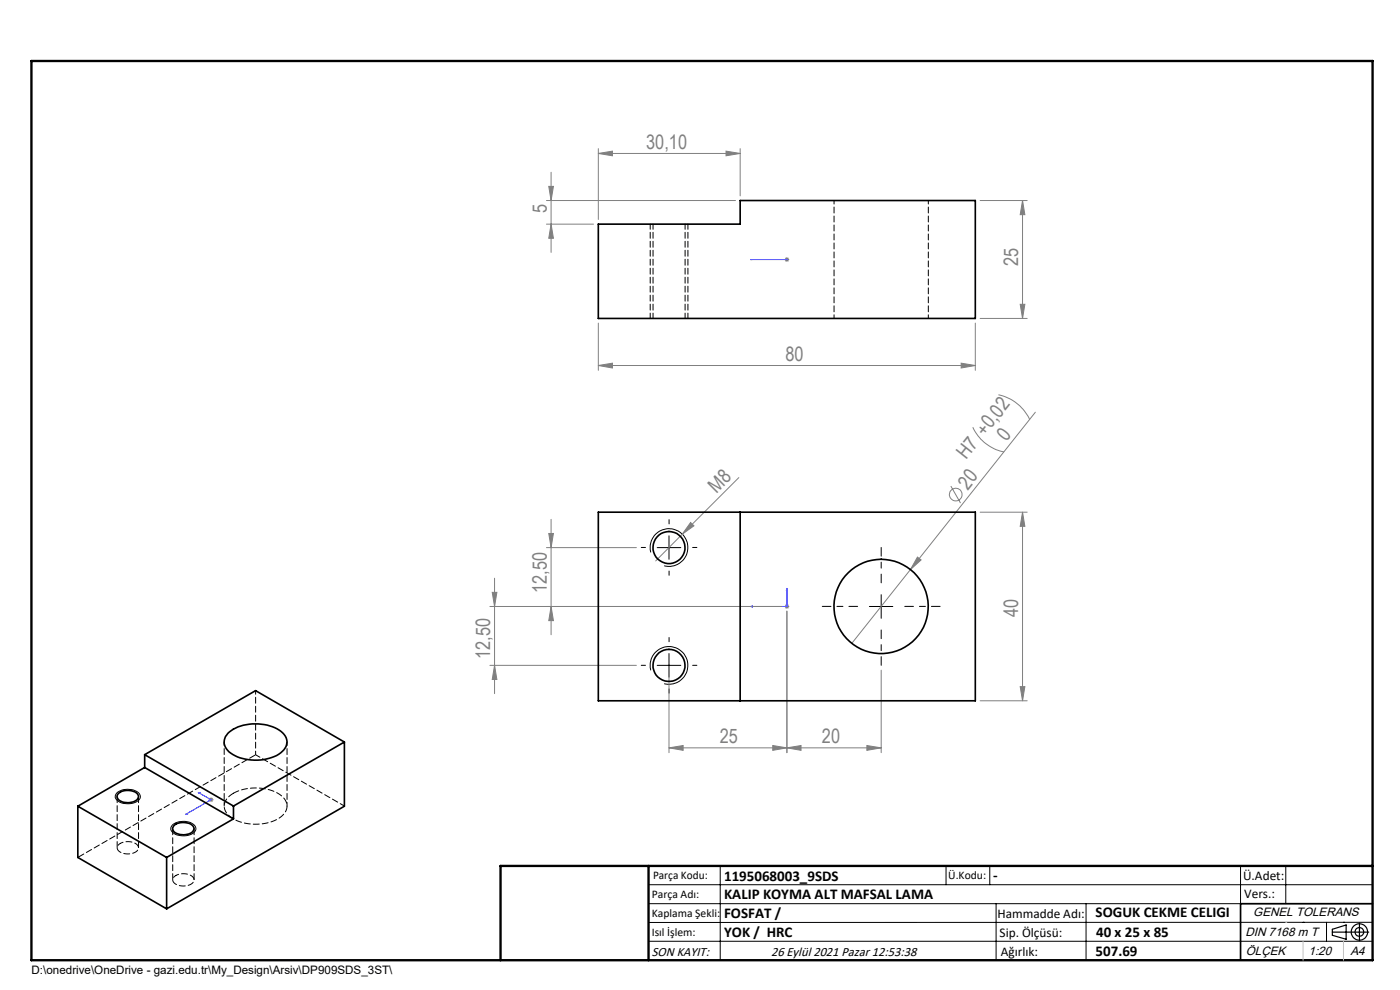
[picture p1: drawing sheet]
<svg xmlns="http://www.w3.org/2000/svg" width="297mm" height="210mm" viewBox="0 0 297 210" stroke-linecap="round" stroke-linejoin="round" font-family="sans-serif">
<g fill="none" stroke="#808080" stroke-width=".21">
<path d="M116.4 39.5h1l-.5 3zM116.9 36.5v17M126.9 32.6l3-.5v.9zM126.9 31.5v15.1M126.9 32.6h30.1M154 32.1l3 .5-3 .4zM157 31.5v10M115.9 47.5h10M115.9 42.5h40.1M116.9 47.5l.5 3h-1zM166.4 55.1h1M166.6 54.7l.7 .7"/>
<path d="M166.9 54.5v1.1M167.3 54.7l-.7 .7M207.9 42.5h10M216.9 42.5l.5 3h-1zM216.9 42.5v25M126.9 77.5l3-.5v1.1zM126.9 68.5v10.1M126.9 77.5h80M203.9 77l3 .5-3 .6zM206.9 68.5v10.1M207.9 67.5h10M216.4 64.5h1l-.5 3z"/>
<path d="M206.4 90.6a9.3 9.3 0 0 0 6.6 5.3M211.8 83.7a9.5 9.5 0 0 1 6.6 5.3M219.6 87.4l-26.5 33.4M115.9 116.2h19.1M116.4 113.2h1l-.5 3zM116.9 110.2v24.4M144.7 113.3l-5.6 5.7M146.5 110.8l.7 .7-2.5 1.8zM156.7 101.3l-12 12M194.6 118.2l.8 .6-2.3 2zM201.7 103.1l2.1 3.6M207.9 108.6h10"/>
<path d="M216.9 108.6l.5 3h-1zM216.9 108.6v40.1M103.9 128.6h62M104.4 125.7h1l-.5 2.9zM104.9 122.7v24.4M116.9 128.6l.5 3h-1zM166.4 128.6h1M166.6 128.3l.7 .7M166.9 128.2v.9M166.9 129.6v30.1M167.3 128.3l-.7 .7M193.1 120.8l-12.4 15.7"/>
<path d="M103.9 141.1h31.1M104.9 141.1l.5 3h-1zM141.9 158.6l3-.5v1.1zM141.9 142.2v17.5M141.9 158.6h45M163.9 158.1l3 .5-3 .6zM166.9 158.6l3-.5v1.1zM183.9 158.1l3 .5-3 .6zM186.9 142.2v17.5M207.9 148.7h10M216.4 145.7h1l-.5 3zM44.3 169.6h1"/>
<path d="M44.4 169.3l.7 .7M44.8 169.1v1M45.1 169.3l-.7 .7"/>
<circle cx="202.8" cy="104.9" r="1.35"/>
</g>
<g fill="none" stroke="#000" stroke-width=".21">
<path d="M138 117.2a4 4 0 0 1 3.5-5.1 4 4 0 0 1 4.4 4.4 4 4 0 0 1-5 3.5M139.4 116.2h5M141.9 113.7v4.9M141.9 138.6v5M184.4 128.6h5M186.9 126.1v5.1M138 142.2a4 4 0 0 1 3.5-5 4 4 0 0 1 4.4 4.3 4 4 0 0 1-5 3.5M139.4 141.1h5M24.9 168.1a3.8 3.8 0 0 1 4.7 .3 1.16 1.16 0 0 1-.7 1.7 3.4 3.4 0 0 1-4.5-.9l.1-.5zM36.7 174.9a3.6 3.6 0 0 1 4.8 .5 1.5 1.5 0 0 1-1.6 1.8 3.1 3.1 0 0 1-3.7-1.2l.1-.5zM137.6 187.7h153.6M137.6 191.7h153.6"/>
<path d="M137.6 199.7h153.6M152.8 183.7v20M200.7 183.7v4M210 183.7v4M211.3 191.7v12M230.4 191.7v12M263.2 183.7v20M272.8 183.7v8M276.4 195.6h.1M281.4 195.6v4.1M285 195.6h.1M291.2 195.6l-153.6 .1"/>
</g>
<g fill="none" stroke="#000" stroke-width=".25">
<path d="M282.6 197.7h7.8M282.6 197.1l3-.9v3l-3-.8zM288.4 195.8v3.8M106.2 203.7h185"/>
<circle cx="288.4" cy="197.7" r="1.74"/>
<circle cx="288.4" cy="197.7" r=".93"/>
</g>
<path d="M159.2 55.1h.4h-.4M159.2 55.1h7.7M166.8 55.1h.2zM166.9 55.1h.1M159.2 128.6l.4-.1v.3zM166.9 124.8l.1 .4h-.2zM166.9 124.8v3.8h-7.7M39.3 172.8l.2-.2 .2 .1zM42.1 168.1l.3 .1-.1 .1zM42.1 168.1l2.7 1.5-5.5 3.2" fill="none" stroke="#00f" stroke-width=".21"/>
<path d="M136.9 116.1h-.9M141.9 111.1v-.9M146.9 116.1h.9M141.9 121.1v.9M141.9 136.1v-.9M136.9 141.1h-.9M141.9 146.1v.9M146.9 141.1h.9" fill="none" stroke="#000" stroke-width=".21" stroke-dasharray="15.2 1.3 1.3 1.3"/>
<path d="M181.9 128.6h-7.5M186.9 133.6v7.5M186.9 123.6v-7.5M191.9 128.6h7.5" fill="none" stroke="#000" stroke-width=".21" stroke-dasharray="15.2 1.3 1.3 1.3" stroke-dashoffset="13.4"/>
<path d="M137.9 47.5v20M145.9 67.5v-20" fill="none" stroke="#000" stroke-width=".21" stroke-dasharray="1.3 .6" stroke-dashoffset=".2"/>
<path d="M291.2 191.7h-28v12" fill="none" stroke="#000" stroke-width=".35"/>
<path d="M6.7 12.9h284.5v190.8h-284.5zM137.6 183.7v20M291.2 183.7h-185v20" fill="none" stroke="#000" stroke-width=".5"/>
<path d="M276.4 199.7v4M285 199.7v4" fill="none" stroke="#c0c0c0" stroke-width=".21"/>
<path d="M272.8 195.6h.1" fill="none" stroke="#c0c0c0" stroke-width=".25"/>
<g fill="#00f">
<path d="M166.9 124.8l.1 .4h-.2zM159.2 128.6l.4-.1v.3z"/>
<path d="M42.1 168.1l.3 .1-.1 .1zM39.3 172.8l.2-.2 .2 .1z"/>
<path d="M166.8 55.1h.2zM159.2 55.1h.4z"/>
</g>
<g fill="#808080">
<path d="M146.5 110.8l.7 .7-2.5 1.8z"/>
<path d="M194.6 118.2l.8 .6-2.3 2z"/>
<path d="M163.9 158.1l3 .5-3 .6zM141.9 158.6l3-.5v1.1z"/>
<path d="M126.9 77.5l3-.5v1.1zM203.9 77l3 .5-3 .6z"/>
<path d="M126.9 32.6l3-.5v.9zM154 32.1l3 .5-3 .4z"/>
<path d="M166.9 158.6l3-.5v1.1zM183.9 158.1l3 .5-3 .6z"/>
<path d="M116.9 47.5l.5 3h-1zM116.4 39.5h1l-.5 3z"/>
<path d="M116.9 128.6l.5 3h-1zM116.4 113.2h1l-.5 3zM216.4 145.7h1l-.5 3zM216.9 108.6l.5 3h-1z"/>
<path d="M216.9 42.5l.5 3h-1zM216.4 64.5h1l-.5 3z"/>
<path d="M104.4 125.7h1l-.5 2.9zM104.9 141.1l.5 3h-1z"/>
</g>
<g fill="none" stroke="#000" stroke-width=".35">
<path d="M126.9 47.5h30.1v-5h49.9v25h-80zM126.9 108.6h80v40.1h-80zM157 108.6v40.1M48.3 155.6a9.6 9.6 0 0 1 11.4-.4 2.62 2.62 0 0 1-.2 4.5 9.9 9.9 0 0 1-10.9-.2 2.56 2.56 0 0 1-.3-3.9zM73.1 157.4v13.6l-37.8 21.8M73.1 157.4l-23.6 13.6M73.1 157.4l-18.9-10.9-23.5 13.6M16.5 171v10.9l18.8 10.9M16.5 171l18.8 10.9M25 168.4a3.1 3.1 0 0 1 4.2 .1 1.24 1.24 0 0 1-1.3 1.7 2.48 2.48 0 0 1-3.1-1.2zM30.7 162.8l-14.2 8.2M30.7 162.8l18.8 10.9"/>
<path d="M30.7 160.1l18.8 10.9M30.7 160.1v2.7M36.8 175.2a3.1 3.1 0 0 1 4.2 .2 1.24 1.24 0 0 1-1.3 1.6 2.75 2.75 0 0 1-3-.9l-.1-.5zM49.5 173.7l-14.2 8.2M49.5 171v2.7M35.3 181.9v10.9"/>
<circle cx="141.9" cy="116.1" r="3.4"/>
<circle cx="186.9" cy="128.6" r="10"/>
<circle cx="141.9" cy="141.1" r="3.4"/>
</g>
<path d="M138.5 47.5v20M145.3 67.5v-20M73.1 171l-18.9-10.9" fill="none" stroke="#000" stroke-width=".21" stroke-dasharray="1.3 .6" stroke-dashoffset=".2"/>
<path d="M176.9 42.5v25M196.9 67.5v-25M47.6 157.4v13.6M54.2 146.5v13.6M60.9 171v-13.6" fill="none" stroke="#000" stroke-width=".21" stroke-dasharray="1.3 .6" stroke-dashoffset=".5"/>
<path d="M25.5 178.9a1.02 1.02 0 0 0-.6 1.1 1.02 1.02 0 0 0 .8 .9 2.92 2.92 0 0 0 3.6-.8 1.34 1.34 0 0 0-1.3-1.5l-1.1-.1-1.4 .4M37.3 185.7a1.02 1.02 0 0 0-.7 1.1 1.02 1.02 0 0 0 .9 .9 2.92 2.92 0 0 0 3.6-.8 1.34 1.34 0 0 0-1.3-1.5l-1.1-.1-1.4 .4" fill="none" stroke="#000" stroke-width=".21" stroke-dasharray="1.3 .6" stroke-dashoffset=".6"/>
<path d="M54.2 160.1l-37.7 21.8" fill="none" stroke="#000" stroke-width=".21" stroke-dasharray="1.3 .6" stroke-dashoffset="-.2"/>
<path d="M24.9 168.9v10.9M29.4 179.8v-10.9M36.6 175.7v10.9M49.5 168.3a2.81 2.81 0 0 0-1.5 4.1 8.4 8.4 0 0 0 7.9 2.3 5.6 5.6 0 0 0 4.9-3.1 3.1 3.1 0 0 0-2-3.4 10.5 10.5 0 0 0-9.3 .1M41.2 186.6v-10.9" fill="none" stroke="#000" stroke-width=".21" stroke-dasharray="1.3 .6"/>
<g font-size="4.2" fill="#808080">
<text x="137.1" y="31.6">30,10</text>
<text x="116" y="45.2" transform="rotate(-90 116 45.2)">5</text>
<text x="216" y="56.4" transform="rotate(-90 216 56.4)">25</text>
<text x="166.6" y="76.6">80</text>
<text x="213.5" y="93.7" transform="rotate(-52 213.5 93.7)">0</text>
<text x="205" y="97.7" transform="rotate(-52 205 97.7)">H7 +0,02</text>
<text x="152" y="104.7" transform="rotate(-45 152 104.7)">M8</text>
<text x="205.3" y="104.1" transform="rotate(-52 205.3 104.1)">20</text>
<text x="116" y="125.8" transform="rotate(-90 116 125.8)">12,50</text>
<text x="216" y="130.9" transform="rotate(-90 216 130.9)">40</text>
<text x="104" y="139.8" transform="rotate(-90 104 139.8)">12,50</text>
<text x="152.7" y="157.7">25</text>
<text x="174.4" y="157.7">20</text>
</g>
<g font-size="3.2">
<text x="153.6" y="186.8">1195068003_9SDS</text>
<text x="153.6" y="190.8">KALIP KOYMA ALT MAFSAL LAMA</text>
<text x="210.7" y="186.6">-</text>
<text x="153.6" y="194.8">FOSFAT /</text>
<text x="232.4" y="194.5">SOGUK CEKME CELIGI</text>
<text x="153.6" y="198.8">YOK / HRC</text>
<text x="232.4" y="202.8">507.69</text>
<text x="232.5" y="198.8">40 x 25 x 85</text>
</g>
<g font-size="2.8">
<text x="263.7" y="186.7">Ü.Adet:</text>
<text x="263.9" y="190.5">Vers.:</text>
<text x="211.6" y="194.8">Hammadde Adı:</text>
<text x="138.3" y="202.8">SON KAYIT:</text>
<text x="163.6" y="202.8">26 Eylül 2021 Pazar 12:53:38</text>
<text x="212.1" y="198.7">Sip. Ölçüsü:</text>
<text x="212.3" y="202.7">Ağırlık:</text>
</g>
<g font-size="2.6">
<text x="265.9" y="194.4">GENEL TOLERANS</text>
<text x="264.2" y="198.5">DIN 7168 m T</text>
<text x="264.3" y="202.6">ÖLÇEK</text>
<text x="277.6" y="202.6">1:20</text>
<text x="286.5" y="202.6">A4</text>
</g>
<g font-size="2.5">
<text x="138.3" y="190.5">Parça Adı:</text>
<text x="138.5" y="186.5">Parça Kodu:</text>
<text x="201.2" y="186.5">Ü.Kodu:</text>
<text x="138.3" y="194.5">Kaplama Şekli:</text>
<text x="138.3" y="198.6">Isıl İşlem:</text>
<text x="6.7" y="206.7">D:\onedrive\OneDrive - gazi.edu.tr\My_Design\Arsiv\DP909SDS_3ST\</text>
</g>
</svg>
